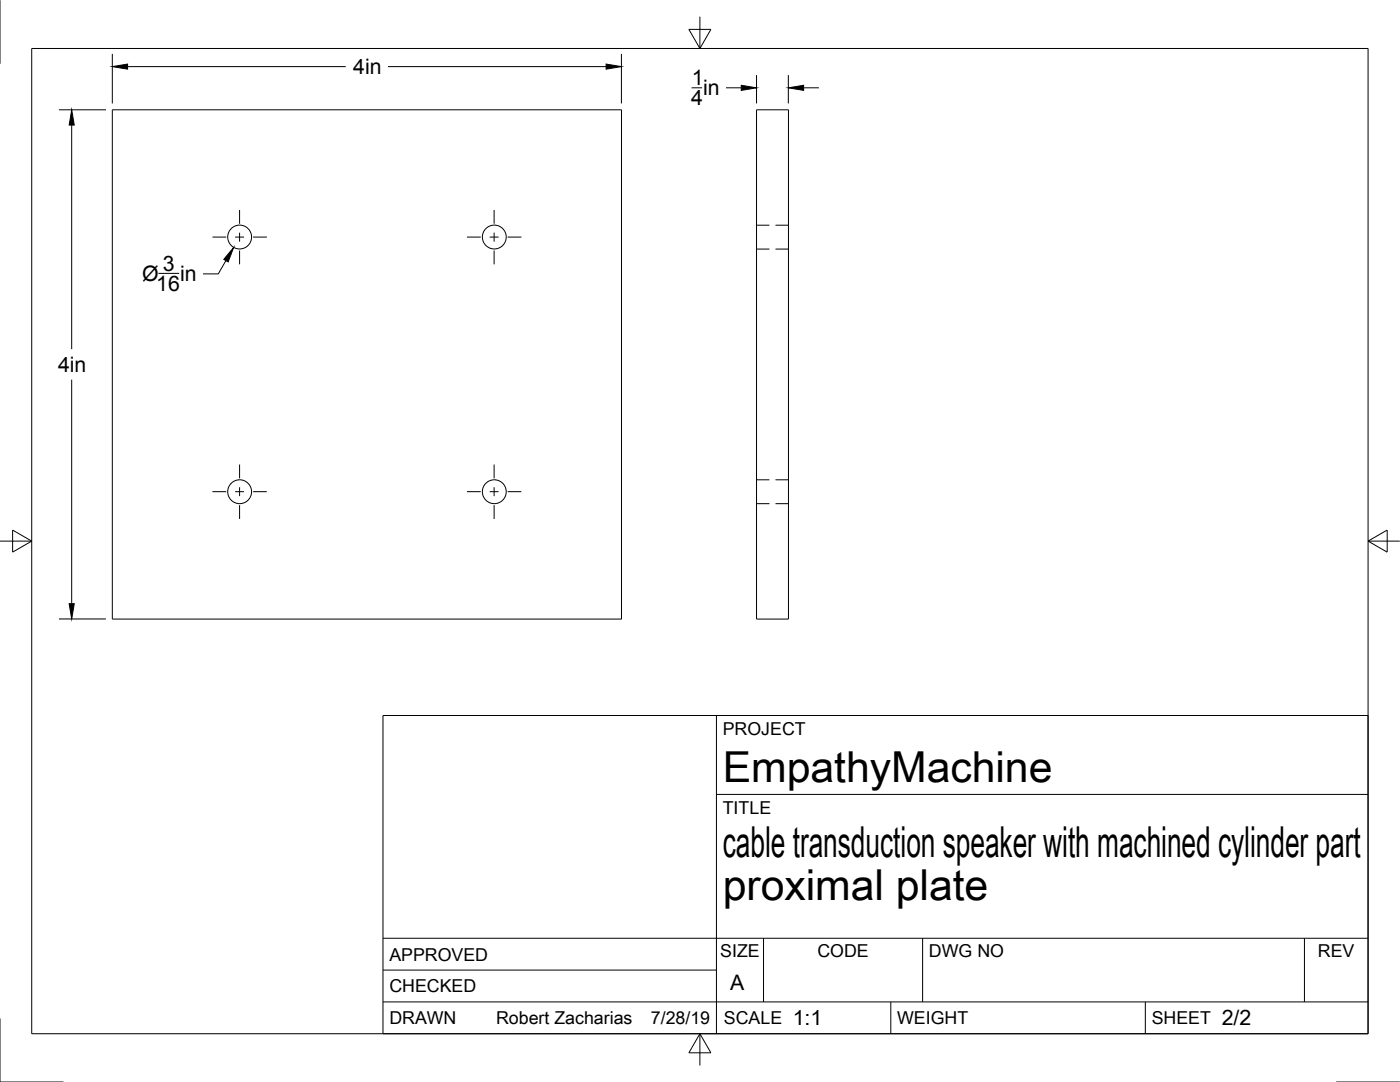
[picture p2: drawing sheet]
<svg xmlns="http://www.w3.org/2000/svg" width="279mm" height="216mm" viewBox="0 0 279 216" stroke-linecap="round" stroke-linejoin="round" font-family="sans-serif">
<!-- layer: Visible -->
<g fill="none" stroke="#000" stroke-width=".2">
<path d="M22.4 21.9h101.6v101.6h-101.6zM151 21.9h6.4v101.6h-6.4z"/>
<circle cx="47.8" cy="47.3" r="2.38"/>
<circle cx="98.6" cy="47.3" r="2.38"/>
<circle cx="47.8" cy="98.1" r="2.38"/>
<circle cx="98.6" cy="98.1" r="2.38"/>
</g>
<!-- layer: Hidden -->
<path d="M151 44.9h2.6M151 49.7h2.6M154.8 44.9h2.6M154.8 49.7h2.6M151 95.7h2.6M154.8 95.7h2.6M151 100.5h2.6M154.8 100.5h2.6" fill="none" stroke="#000" stroke-width=".2"/>
<!-- layer: Border -->
<path d="M0 0v12.7M6.3 9.7h266.7v196.6h-266.7zM137.5 5.9h4.4l-2.2 3.8zM139.7 3.3v6.4M0 108h6.3M2.5 105.8l3.8 2.2-3.8 2.2zM273 108l3.8-2.2v4.4zM273 108h6.4M0 203.2v12.7h12.7M139.7 206.3v6.3M139.7 206.3l2.2 3.8h-4.4zM266.7 215.9h12.7" fill="none" stroke="#000" stroke-width=".2"/>
<!-- layer: Titleblock -->
<path d="M76.4 142.8h196.6v63.5h-196.6zM143 158.5h130M143 142.8v63.5M76.4 199.9h196.6M76.4 193.6h66.6M76.4 187.2h196.6M152.4 187.2v12.7M177.8 199.9v6.4M184.1 187.2v12.7M228.6 199.9v6.4M260.3 187.2v12.7" fill="none" stroke="#000" stroke-width=".2"/>
<!-- layer: Dimensions -->
<g fill="none" stroke="#000" stroke-width=".2">
<path d="M22.4 10.8v9.8M25.5 13.3h43.5M77.4 13.3h43.6M124 10.8v9.8M138 17.5h2.1M144.9 17.5h3M151 15v5.6M157.3 15v5.6M160.4 17.5h3M11.8 21.9h9.3M14.3 25v44.7M31.6 54.5h4.2"/>
<path d="M45.1 52l-1.5 2.7h-3.1M14.3 75.8v44.7M11.8 123.5h9.3"/>
</g>
<path d="M22.4 13.3l3.1-.5v1zM121 12.8l3 .5-3 .5zM147.9 17l3.1 .5-3.1 .5zM157.3 17.5l3.1-.5v1zM14.3 21.9l.5 3.1h-1zM46.6 49.4l-1.1 2.9-.8-.5zM13.8 120.5h1l-.5 3z" fill="#000" stroke="#000" stroke-width=".2"/>
<!-- layer: Center Lines -->
<g fill="none" stroke="#000" stroke-width=".2">
<path d="M42.4 47.3h2.7M46.9 47.3h1.8M47.8 41.9v2.7M47.8 46.4v1.8M47.8 50v2.7M50.5 47.3h2.8M93.2 47.3h2.7M97.7 47.3h1.8M98.6 41.9v2.7M98.6 46.4v1.8M98.6 50v2.7M101.3 47.3h2.8"/>
<path d="M42.4 98.1h2.7M46.9 98.1h1.8M47.8 92.7v2.7M47.8 97.2v1.8M50.5 98.1h2.8M93.2 98.1h2.7M97.7 98.1h1.8M98.6 92.7v2.7M98.6 97.2v1.8M101.3 98.1h2.8M47.8 100.8v2.7M98.6 100.8v2.7"/>
</g>
<g font-size="8.5">
<text x="144.3" y="156">EmpathyMachine</text>
<text x="144.3" y="171">cable transduction speaker with machined cylinder part</text>
<text x="144.3" y="179.6">proximal plate</text>
</g>
<g font-size="4.3">
<text x="70.5" y="14.8">4in</text>
<text x="138" y="17">1</text>
<text x="138" y="21">4</text>
<text x="140.3" y="19">in</text>
<text x="28.3" y="56.1">Ø</text>
<text x="31.2" y="58.1">16</text>
<text x="32.5" y="54">3</text>
<text x="36" y="56.1">in</text>
<text x="11.6" y="74.2">4in</text>
<text x="145.7" y="197.5">A</text>
<text x="158.2" y="204.6">1:1</text>
<text x="243.8" y="204.6">2/2</text>
</g>
<g font-size="3.5">
<text x="144.3" y="146.6">PROJECT</text>
<text x="144.3" y="162.3">TITLE</text>
<text x="77.7" y="191.7">APPROVED</text>
<text x="143.7" y="191">SIZE</text>
<text x="163.1" y="191">CODE</text>
<text x="185.4" y="191">DWG NO</text>
<text x="263" y="191">REV</text>
<text x="77.7" y="198">CHECKED</text>
<text x="77.7" y="204.4">DRAWN</text>
<text x="99" y="204.4">Robert Zacharias</text>
<text x="129.9" y="204.4">7/28/19</text>
<text x="144.5" y="204.4">SCALE</text>
<text x="179" y="204.4">WEIGHT</text>
<text x="229.8" y="204.4">SHEET</text>
</g>
</svg>
